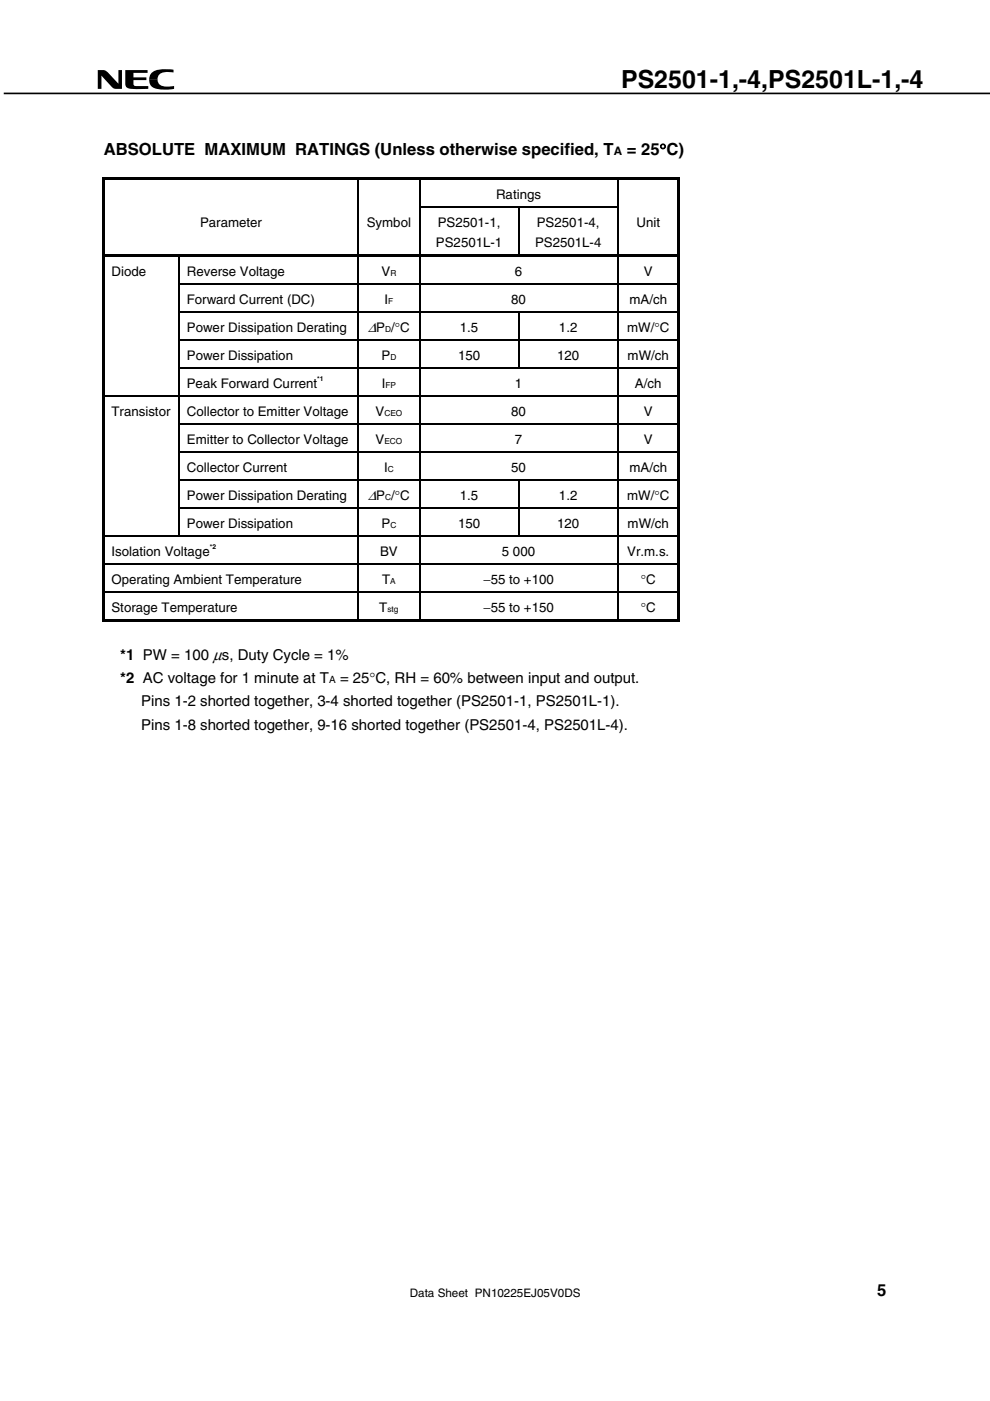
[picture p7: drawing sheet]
<svg xmlns="http://www.w3.org/2000/svg" width="210mm" height="297mm" viewBox="0 0 210 297" stroke-linecap="round" stroke-linejoin="round" font-family="sans-serif">
<g fill="#000">
<path d="M20.7 14.9a2.42 2.42 0 0 1 2.6 .9l1.8 1.9v-2.8h.8v3.9a2.55 2.55 0 0 1-2.7-.9l-1.7-1.8v2.7h-.8zM26.6 14.9h4.7v.6h-3v.9h2.7v.6h-2.7l.1 1a5.1 5.1 0 0 0 2.8 .2h.2v.6l-2.9 .1a1.89 1.89 0 0 1-1.9-.7zM32.1 15.5a6 6 0 0 1 4.7-.7v.6l-.9-.1a1.87 1.87 0 0 0-2.5 1.6h-1.8l.1-.6zM31.6 16.9h1.8a1.61 1.61 0 0 0 2 1.5l1.5-.2v.6a9.6 9.6 0 0 1-4.3-.2 1.66 1.66 0 0 1-1-1.7zM21.7 37.6h.5v.5h-.5zM21.7 37.6h122.6v.5h-122.6zM143.7 37.6h.6v.5h-.6zM21.7 38.1h.5v5.7h-.5zM21.7 43.8h.5v.3h-.5zM21.7 44.1h.5v9.9h-.5zM21.7 54h122.6v.5h-122.6zM75.9 43.8h.2v.3h-.2z"/>
<path d="M88.9 43.8h.2v.3h-.2zM109.9 43.8h.2v.3h-.2zM130.9 43.8h.2v.3h-.2zM143.7 38.1h.6v5.7h-.6zM143.7 43.8h.6v.3h-.6zM143.7 44.1h.6v9.9h-.6zM21.7 54.5h.5v5.6h-.5zM21.7 60.1h.5v.3h-.5zM21.7 60.4h.5v5.7h-.5zM21.7 66.1h.5v.2h-.5zM21.7 66.3h.5v5.7h-.5zM21.7 72h.5v.3h-.5z"/>
<path d="M21.7 72.3h.5v5.6h-.5zM21.7 77.9h.5v.3h-.5zM37.9 60.1h.2v.3h-.2zM37.9 66.1h.2v.2h-.2zM37.9 72h.2v.3h-.2zM37.9 77.9h.2v.3h-.2zM75.9 60.1h.2v.3h-.2zM75.9 66.1h.2v.2h-.2zM75.9 72h.2v.3h-.2zM75.9 77.9h.2v.3h-.2zM88.9 60.1h.2v.3h-.2zM88.9 66.1h.2v.2h-.2z"/>
<path d="M88.9 72h.2v.3h-.2zM88.9 77.9h.2v.3h-.2zM109.9 66.1h.2v.2h-.2zM109.9 72h.2v.3h-.2zM130.9 60.1h.2v.3h-.2zM130.9 66.1h.2v.2h-.2zM130.9 72h.2v.3h-.2zM130.9 77.9h.2v.3h-.2zM143.7 54.5h.6v5.6h-.6zM143.7 60.1h.6v.3h-.6zM143.7 60.4h.6v5.7h-.6zM143.7 66.1h.6v.2h-.6z"/>
<path d="M143.7 66.3h.6v5.7h-.6zM143.7 72h.6v.3h-.6zM143.7 72.3h.6v5.6h-.6zM143.7 77.9h.6v.3h-.6zM21.7 78.2h.5v5.7h-.5zM21.7 83.9h.5v.2h-.5zM21.7 84.1h.5v5.7h-.5zM21.7 89.8h.5v.3h-.5zM21.7 90.1h.5v5.6h-.5zM21.7 95.7h.5v.3h-.5zM37.9 83.9h.2v.2h-.2zM37.9 89.8h.2v.3h-.2z"/>
<path d="M37.9 95.7h.2v.3h-.2zM75.9 83.9h.2v.2h-.2zM75.9 89.8h.2v.3h-.2zM75.9 95.7h.2v.3h-.2zM88.9 83.9h.2v.2h-.2zM88.9 89.8h.2v.3h-.2zM88.9 95.7h.2v.3h-.2zM130.9 83.9h.2v.2h-.2zM130.9 89.8h.2v.3h-.2zM130.9 95.7h.2v.3h-.2zM143.7 78.2h.6v5.7h-.6zM143.7 83.9h.6v.2h-.6z"/>
<path d="M143.7 84.1h.6v5.7h-.6zM143.7 89.8h.6v.3h-.6zM143.7 90.1h.6v5.6h-.6zM143.7 95.7h.6v.3h-.6zM21.7 96h.5v5.6h-.5zM21.7 101.6h.5v.3h-.5zM21.7 101.9h.5v5.7h-.5zM21.7 107.6h.5v.3h-.5zM21.7 107.9h.5v5.6h-.5zM21.7 113.5h.5v.3h-.5zM21.7 113.8h.5v5.6h-.5zM21.7 119.4h.5v.3h-.5z"/>
<path d="M37.9 101.6h.2v.3h-.2zM37.9 107.6h.2v.3h-.2zM75.9 101.6h.2v.3h-.2zM75.9 107.6h.2v.3h-.2zM75.9 113.5h.2v.3h-.2zM75.9 119.4h.2v.3h-.2zM88.9 101.6h.2v.3h-.2zM88.9 107.6h.2v.3h-.2zM88.9 113.5h.2v.3h-.2zM88.9 119.4h.2v.3h-.2zM109.9 101.6h.2v.3h-.2zM109.9 107.6h.2v.3h-.2z"/>
<path d="M130.9 101.6h.2v.3h-.2zM130.9 107.6h.2v.3h-.2zM130.9 113.5h.2v.3h-.2zM130.9 119.4h.2v.3h-.2zM143.7 96h.6v5.6h-.6zM143.7 101.6h.6v.3h-.6zM143.7 101.9h.6v5.7h-.6zM143.7 107.6h.6v.3h-.6zM143.7 107.9h.6v5.6h-.6zM143.7 113.5h.6v.3h-.6zM143.7 113.8h.6v5.6h-.6zM143.7 119.4h.6v.3h-.6z"/>
<path d="M21.7 119.7h.5v5.7h-.5zM21.7 125.4h.5v.2h-.5zM21.7 125.6h.5v6.2h-.5zM21.7 131.3h54.2v.5h-54.2zM75.9 125.4h.2v.2h-.2zM75.9 131.3h13v.5h-13zM88.9 125.4h.2v.2h-.2zM88.9 131.3h42v.5h-42zM130.9 125.4h.2v.2h-.2zM130.9 131.3h12.8v.5h-12.8zM143.7 119.7h.6v5.7h-.6zM143.7 125.4h.6v.2h-.6z"/>
<path d="M143.7 125.6h.6v6.2h-.6zM143.7 131.3h.6v.5h-.6z"/>
</g>
<path d="M.8 19.8h209.2" fill="none" stroke="#000" stroke-width=".35"/>
<g fill="none" stroke="#000" stroke-width=".25">
<path d="M76 38.1v5.7M89 38.1v5.7M131 38.1v5.7M38 54.5v5.6M76 44.1v9.9M76 54.5v5.6M89 44.1v9.9M89 54.5v5.6M89.1 43.9h20.8M110 44.1v9.9M110.1 43.9h20.8M131 44.1v9.9"/>
<path d="M131 54.5v5.6M38 60.4v5.7M38 66.3v5.7M38 72.3v5.6M38 78.2v5.7M38.1 60.3h37.8M38.1 66.2h37.8M38.1 72.1h37.8M38.1 78.1h37.8M76 60.4v5.7M76 66.3v5.7M76 72.3v5.6"/>
<path d="M76 78.2v5.7M76.1 60.3h12.8M76.1 66.2h12.8M76.1 72.1h12.8M76.1 78.1h12.8M89 60.4v5.7M89 66.3v5.7M89 72.3v5.6M89 78.2v5.7M89.1 60.3h41.8M89.1 66.2h20.8M89.1 72.1h20.8"/>
<path d="M89.1 78.1h41.8M110 66.3v5.7M110 72.3v5.6M110.1 66.2h20.8M110.1 72.1h20.8M131 60.4v5.7M131 66.3v5.7M131 72.3v5.6M131 78.2v5.7M131.1 60.3h12.6M131.1 66.2h12.6M131.1 72.1h12.6"/>
<path d="M131.1 78.1h12.6M22.2 84h15.7M38 84.1v5.7M38 90.1v5.6M38 96v5.6M38.1 84h37.8M38.1 89.9h37.8M38.1 95.8h37.8M76 84.1v5.7M76 90.1v5.6M76 96v5.6M76.1 84h12.8"/>
<path d="M76.1 89.9h12.8M76.1 95.8h12.8M89 84.1v5.7M89 90.1v5.6M89 96v5.6M89.1 84h41.8M89.1 89.9h41.8M89.1 95.8h41.8M131 84.1v5.7M131 90.1v5.6M131 96v5.6M131.1 84h12.6"/>
<path d="M131.1 89.9h12.6M131.1 95.8h12.6M22.2 113.6h53.7M22.2 119.6h53.7M38 101.9v5.7M38 107.9v5.6M38.1 101.8h37.8M38.1 107.7h37.8M76 101.9v5.7M76 107.9v5.6M76 113.8v5.6M76 119.7v5.7"/>
<path d="M76.1 101.8h12.8M76.1 107.7h12.8M76.1 113.6h12.8M76.1 119.6h12.8M89 101.9v5.7M89 107.9v5.6M89 113.8v5.6M89 119.7v5.7M89.1 101.8h20.8M89.1 107.7h20.8M89.1 113.6h41.8M89.1 119.6h41.8"/>
<path d="M110 101.9v5.7M110 107.9v5.6M110.1 101.8h20.8M110.1 107.7h20.8M131 101.9v5.7M131 107.9v5.6M131 113.8v5.6M131 119.7v5.7M131.1 101.8h12.6M131.1 107.7h12.6M131.1 113.6h12.6M131.1 119.6h12.6"/>
<path d="M22.2 125.5h53.7M76 125.6v5.7M76.1 125.5h12.8M89 125.6v5.7M89.1 125.5h41.8M131 125.6v5.7M131.1 125.5h12.6"/>
</g>
<text font-size="5.3" x="131.7" y="18.7">PS2501-1,-4,PS2501L-1,-4</text>
<g font-size="3.5">
<text x="22" y="32.9">ABSOLUTE MAXIMUM RATINGS (Unless otherwise specified, T</text>
<text x="132.9" y="32.9">= 25°C)</text>
<text x="186.1" y="274.8">5</text>
</g>
<g font-size="3.2">
<text x="25.5" y="139.9">*1 PW = 100 μs, Duty Cycle = 1%</text>
<text x="25.5" y="144.8">*2 AC voltage for 1 minute at T</text>
<text x="30" y="149.8">Pins 1-2 shorted together, 3-4 shorted together (PS2501-1, PS2501L-1).</text>
<text x="72.1" y="144.8">= 25°C, RH = 60% between input and output.</text>
<text x="30" y="154.7">Pins 1-8 shorted together, 9-16 shorted together (PS2501-4, PS2501L-4).</text>
</g>
<g font-size="3">
<text x="78.1" y="70.4">ΔP /°C</text>
<text x="78.1" y="106">ΔP /°C</text>
</g>
<g font-size="2.8">
<text x="105.2" y="42.2">Ratings</text>
<text x="42.4" y="48.1">Parameter</text>
<text x="77.8" y="48.1">Symbol</text>
<text x="92.5" y="52.3">PS2501L-1</text>
<text x="92.8" y="48.1">PS2501-1,</text>
<text x="113.5" y="52.3">PS2501L-4</text>
<text x="113.9" y="48.1">PS2501-4,</text>
<text x="135" y="48.1">Unit</text>
<text x="23.6" y="58.5">Diode</text>
<text x="39.6" y="58.5">Reverse Voltage</text>
<text x="80.9" y="58.5">V</text>
<text x="109.2" y="58.5">6</text>
<text x="136.6" y="58.5">V</text>
<text x="39.6" y="64.5">Forward Current (DC)</text>
<text x="81.6" y="64.5">I</text>
<text x="108.4" y="64.5">80</text>
<text x="133.5" y="64.5">mA/ch</text>
<text x="39.6" y="70.4">Power Dissipation Derating</text>
<text x="97.5" y="70.4">1.5</text>
<text x="118.6" y="70.4">1.2</text>
<text x="133" y="70.4">mW/°C</text>
<text x="39.6" y="76.3">Power Dissipation</text>
<text x="80.9" y="76.3">P</text>
<text x="97.2" y="76.3">150</text>
<text x="118.2" y="76.3">120</text>
<text x="133.1" y="76.3">mW/ch</text>
<text x="39.6" y="82.3">Peak Forward Current</text>
<text x="81" y="82.3">I</text>
<text x="109.2" y="82.3">1</text>
<text x="134.7" y="82.3">A/ch</text>
<text x="23.6" y="88.2">Transistor</text>
<text x="39.7" y="88.2">Collector to Emitter Voltage</text>
<text x="79.6" y="88.2">V</text>
<text x="108.4" y="88.2">80</text>
<text x="136.6" y="88.2">V</text>
<text x="39.6" y="94.1">Emitter to Collector Voltage</text>
<text x="79.6" y="94.1">V</text>
<text x="109.2" y="94.1">7</text>
<text x="136.6" y="94.1">V</text>
<text x="39.6" y="100">Collector Current</text>
<text x="81.5" y="100">I</text>
<text x="108.4" y="100">50</text>
<text x="133.5" y="100">mA/ch</text>
<text x="39.6" y="106">Power Dissipation Derating</text>
<text x="97.5" y="106">1.5</text>
<text x="118.6" y="106">1.2</text>
<text x="133" y="106">mW/°C</text>
<text x="39.6" y="111.9">Power Dissipation</text>
<text x="80.9" y="111.9">P</text>
<text x="97.2" y="111.9">150</text>
<text x="118.2" y="111.9">120</text>
<text x="133.1" y="111.9">mW/ch</text>
<text x="23.6" y="117.8">Isolation Voltage</text>
<text x="80.6" y="117.8">BV</text>
<text x="106.5" y="117.8">5 000</text>
<text x="133" y="117.8">Vr.m.s.</text>
<text x="23.6" y="123.8">Operating Ambient Temperature</text>
<text x="81.1" y="123.8">T</text>
<text x="102.5" y="123.8">−55 to +100</text>
<text x="135.9" y="123.8">°C</text>
<text x="23.6" y="129.7">Storage Temperature</text>
<text x="80.5" y="129.7">T</text>
<text x="102.5" y="129.7">−55 to +150</text>
<text x="135.9" y="129.7">°C</text>
</g>
<g font-size="2.5">
<text x="130.2" y="32.9">A</text>
<text x="86.9" y="275">Data Sheet PN10225EJ05V0DS</text>
</g>
<text font-size="2.1" x="69.8" y="144.8">A</text>
<g font-size="1.8">
<text x="82.8" y="58.5">R</text>
<text x="82.3" y="64.5">F</text>
<text x="81.7" y="70.4">D</text>
<text x="82.8" y="76.3">D</text>
<text x="81.8" y="82.3">FP</text>
<text x="81.5" y="88.2">CEO</text>
<text x="81.5" y="94.1">ECO</text>
<text x="82.3" y="100">C</text>
<text x="81.7" y="106">C</text>
<text x="82.8" y="111.9">C</text>
<text x="82.8" y="123.8">A</text>
<text x="82.2" y="129.7">stg</text>
</g>
<g font-size="1.4">
<text x="67.3" y="80.8">*1</text>
<text x="44.5" y="116.4">*2</text>
</g>
</svg>
